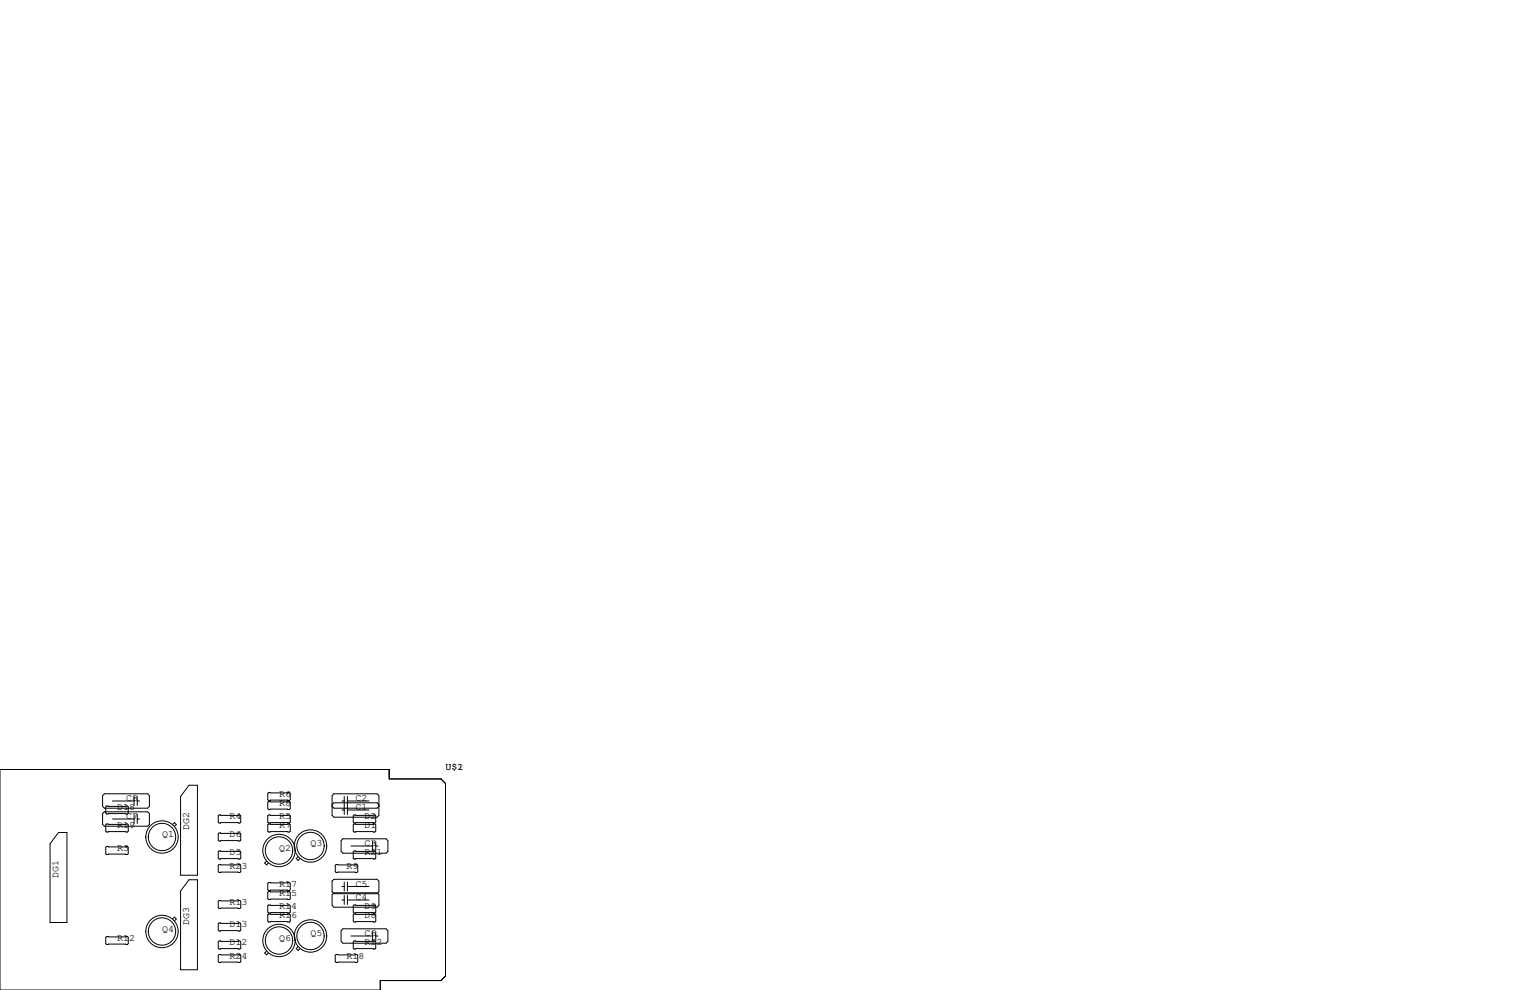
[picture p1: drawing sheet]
<svg xmlns="http://www.w3.org/2000/svg" width="432mm" height="279mm" viewBox="0 0 432 279" stroke-linecap="round" stroke-linejoin="round" font-family="sans-serif">
<g fill="none" stroke="#000" stroke-width=".28">
<path d="M0 217.2h109.9v2.6h14.6l1.2 1.3v54.4l-1.2 1.2h-17.2v2.7h-107.3zM16.5 234.9h2.4v25.4h-4.8v-22.2zM29.5 229.1h12.2l.5 .5v3.1l-.5 .5h-12.2l-.5-.5v-3.1zM29.5 224h12.2l.5 .5v3.1l-.5 .5h-12.2l-.5-.5v-3.1zM30.1 227.5h5.8l.3 .2v1.8l-.3 .2h-5.8l-.3-.2v-1.8zM30.1 232.5h5.8l.3 .3v1.8l-.3 .2h-5.8l-.3-.2v-1.8zM30.1 238.9h5.8l.3 .2v1.8l-.3 .3h-5.8l-.3-.3v-1.8zM31.8 231.1h6M31.8 226.1h6M37.8 224.8v2.5M37.8 229.9v2.5M38.7 224.8v2.5"/>
<path d="M38.7 229.9v2.5M38.7 231.1h.7M38.7 226.1h.7M48.7 232.7l.5-.5 .6 .5-.6 .5M53.3 221.6h2.4v25.4h-4.7v-22.2zM61.8 230h5.9l.2 .3v1.7l-.2 .3h-5.9l-.2-.3v-1.7zM61.8 235.1h5.9l.2 .2v1.8l-.2 .3h-5.9l-.2-.3v-1.8zM75.8 226.2h5.9l.2 .2v1.8l-.2 .3h-5.9l-.2-.3v-1.8zM75.8 232.5h5.9l.2 .3v1.8l-.2 .2h-5.9l-.2-.2v-1.8zM75.8 230h5.9l.2 .3v1.7l-.2 .3h-5.9l-.2-.3v-1.7zM75.8 223.6h5.9l.2 .3v1.8l-.2 .2h-5.9l-.2-.2v-1.8zM93.7 227.6l.5 .5h12.2l.5-.5"/>
<path d="M93.7 227.1l.5-.5h12.2l.5 .5M94.2 224h12.2l.5 .5v5.6l-.5 .5h-12.2l-.5-.5v-5.6zM96.5 226.1h.7M96.5 228.6h.7M96.8 236.7h12.2l.5 .5v3.1l-.5 .5h-12.2l-.5-.5v-3.1zM97.2 224.8v5.1M98 226.1h6.1M98 224.8v5.1M98 228.6h6.1M99.1 238.8h6.1M99.9 232.5h5.9l.2 .3v1.8l-.2 .2h-5.9l-.2-.2v-1.8zM99.9 230h5.9l.2 .3v1.7l-.2 .3h-5.9l-.2-.3v-1.7z"/>
<path d="M105.2 237.5v2.5M106 237.5v2.5M106 238.8h.7M48.7 259.4l.5-.6 .6 .6-.6 .5M53.3 248.3h2.4v25.4h-4.7v-22.2zM61.6 254.4l.2-.3h5.9l.2 .3v1.8l-.2 .2h-5.9l-.2-.2zM61.8 240.2h5.9l.2 .2v1.8l-.2 .2h-5.9l-.2-.2v-1.8zM61.8 244h5.9l.2 .2v1.8l-.2 .3h-5.9l-.2-.3v-1.8zM75.2 243l-.5 .6 .5 .5 .6-.5M75.6 249.3l.2-.3h5.9l.2 .3v1.8l-.2 .2h-5.9l-.2-.2zM75.6 251.8l.2-.2h5.9l.2 .2v1.8l-.2 .3h-5.9l-.2-.3zM75.6 255.7l.2-.3h5.9l.2 .3v1.7l-.2 .3h-5.9l-.2-.3z"/>
<path d="M75.6 258.2l.2-.3h5.9l.2 .3v1.8l-.2 .2h-5.9l-.2-.2zM84.1 241.8l-.5 .5 .5 .5 .6-.5M94.2 248.2h12.2l.5 .5v3l-.5 .5h-12.2l-.5-.5v-3zM94.2 252h12.2l.5 .5v3l-.5 .5h-12.2l-.5-.5v-3zM94.9 244h5.8l.3 .2v1.8l-.3 .3h-5.8l-.3-.3v-1.8zM96.5 254h.7M96.5 250.2h.7M97.2 248.9v2.6M97.2 252.7v2.6M98 248.9v2.6M98 252.7v2.6M98 254h6.1"/>
<path d="M98 250.2h6.1M99.7 255.7l.2-.3h5.9l.2 .3v1.7l-.2 .3h-5.9l-.2-.3zM99.7 258.2l.2-.3h5.9l.2 .3v1.8l-.2 .2h-5.9l-.2-.2zM99.9 240.2h5.9l.2 .2v1.8l-.2 .2h-5.9l-.2-.2v-1.8zM30.1 264.3h5.8l.3 .2v1.8l-.3 .3h-5.8l-.3-.3v-1.8zM61.6 260.7l.2-.2h5.9l.2 .2v1.8l-.2 .3h-5.9l-.2-.3zM61.6 265.8l.2-.2h5.9l.2 .2v1.8l-.2 .2h-5.9l-.2-.2zM61.6 269.6l.2-.2h5.9l.2 .2v1.8l-.2 .3h-5.9l-.2-.3zM75.2 268.4l-.5 .6 .5 .5 .6-.5M84.1 267.2l-.5 .5 .5 .5 .6-.5M94.6 269.6l.3-.2h5.8l.3 .2v1.8l-.3 .3h-5.8l-.3-.3zM96.8 262.1h12.2l.5 .5v3.1l-.5 .5h-12.2l-.5-.5v-3.1z"/>
<path d="M99.1 264.2h6.1M99.7 265.8l.2-.2h5.9l.2 .2v1.8l-.2 .2h-5.9l-.2-.2zM105.2 262.9v2.5M106 262.9v2.5M106 264.2h.7"/>
<circle cx="45.7" cy="236.2" r="4.6"/>
<circle cx="45.7" cy="236.2" r="3.9"/>
<circle cx="87.6" cy="238.8" r="3.9"/>
<circle cx="87.6" cy="238.8" r="4.6"/>
<circle cx="78.7" cy="240" r="4.6"/>
<circle cx="78.7" cy="240" r="3.9"/>
<circle cx="45.7" cy="262.9" r="3.9"/>
<circle cx="45.7" cy="262.9" r="4.6"/>
<circle cx="78.7" cy="265.4" r="4.6"/>
<circle cx="78.7" cy="265.4" r="3.9"/>
<circle cx="87.6" cy="264.2" r="4.6"/>
<circle cx="87.6" cy="264.2" r="3.9"/>
</g>
<g font-size="2.8">
<text x="125.7" y="217.2">U$1</text>
<text x="129.1" y="217.2">2</text>
<text x="35.6" y="226.1">C8</text>
<text x="78.7" y="227.3">R8</text>
<text x="78.7" y="224.8">R6</text>
<text x="100.3" y="226.1">C2</text>
<text x="33" y="228.6">D18</text>
<text x="33" y="233.7">R19</text>
<text x="35.6" y="231.1">C7</text>
<text x="64.8" y="231.1">R4</text>
<text x="78.7" y="231.1">R5</text>
<text x="78.7" y="233.7">R7</text>
<text x="100.3" y="228.6">C1</text>
<text x="102.9" y="233.7">D1</text>
<text x="102.9" y="231.1">D2</text>
<text x="45.7" y="236.2">Q1</text>
<text x="53.3" y="234.3" transform="rotate(-90 53.3 234.3)">DG2</text>
<text x="64.8" y="236.2">D6</text>
<text x="87.6" y="238.8">Q3</text>
<text x="102.9" y="238.8">C3</text>
<text x="33" y="240">R3</text>
<text x="64.8" y="241.3">D5</text>
<text x="64.8" y="245.1">R23</text>
<text x="78.7" y="240">Q2</text>
<text x="97.8" y="245.1">R9</text>
<text x="102.9" y="241.3">R21</text>
<text x="16.5" y="247.6" transform="rotate(-90 16.5 247.6)">DG1</text>
<text x="78.7" y="250.2">R17</text>
<text x="100.3" y="250.2">C5</text>
<text x="64.8" y="255.3">R13</text>
<text x="78.7" y="252.7">R15</text>
<text x="78.7" y="256.5">R14</text>
<text x="100.3" y="254">C4</text>
<text x="102.9" y="256.5">D9</text>
<text x="45.7" y="262.9">Q4</text>
<text x="53.3" y="261" transform="rotate(-90 53.3 261)">DG3</text>
<text x="64.8" y="261.6">D13</text>
<text x="78.7" y="259.1">R16</text>
<text x="102.9" y="259.1">D8</text>
<text x="33" y="265.4">R12</text>
<text x="64.8" y="266.7">D12</text>
<text x="78.7" y="265.4">Q6</text>
<text x="87.6" y="264.2">Q5</text>
<text x="102.9" y="266.7">R22</text>
<text x="102.9" y="264.2">C6</text>
<text x="64.8" y="270.5">R24</text>
<text x="97.8" y="270.5">R18</text>
</g>
</svg>
